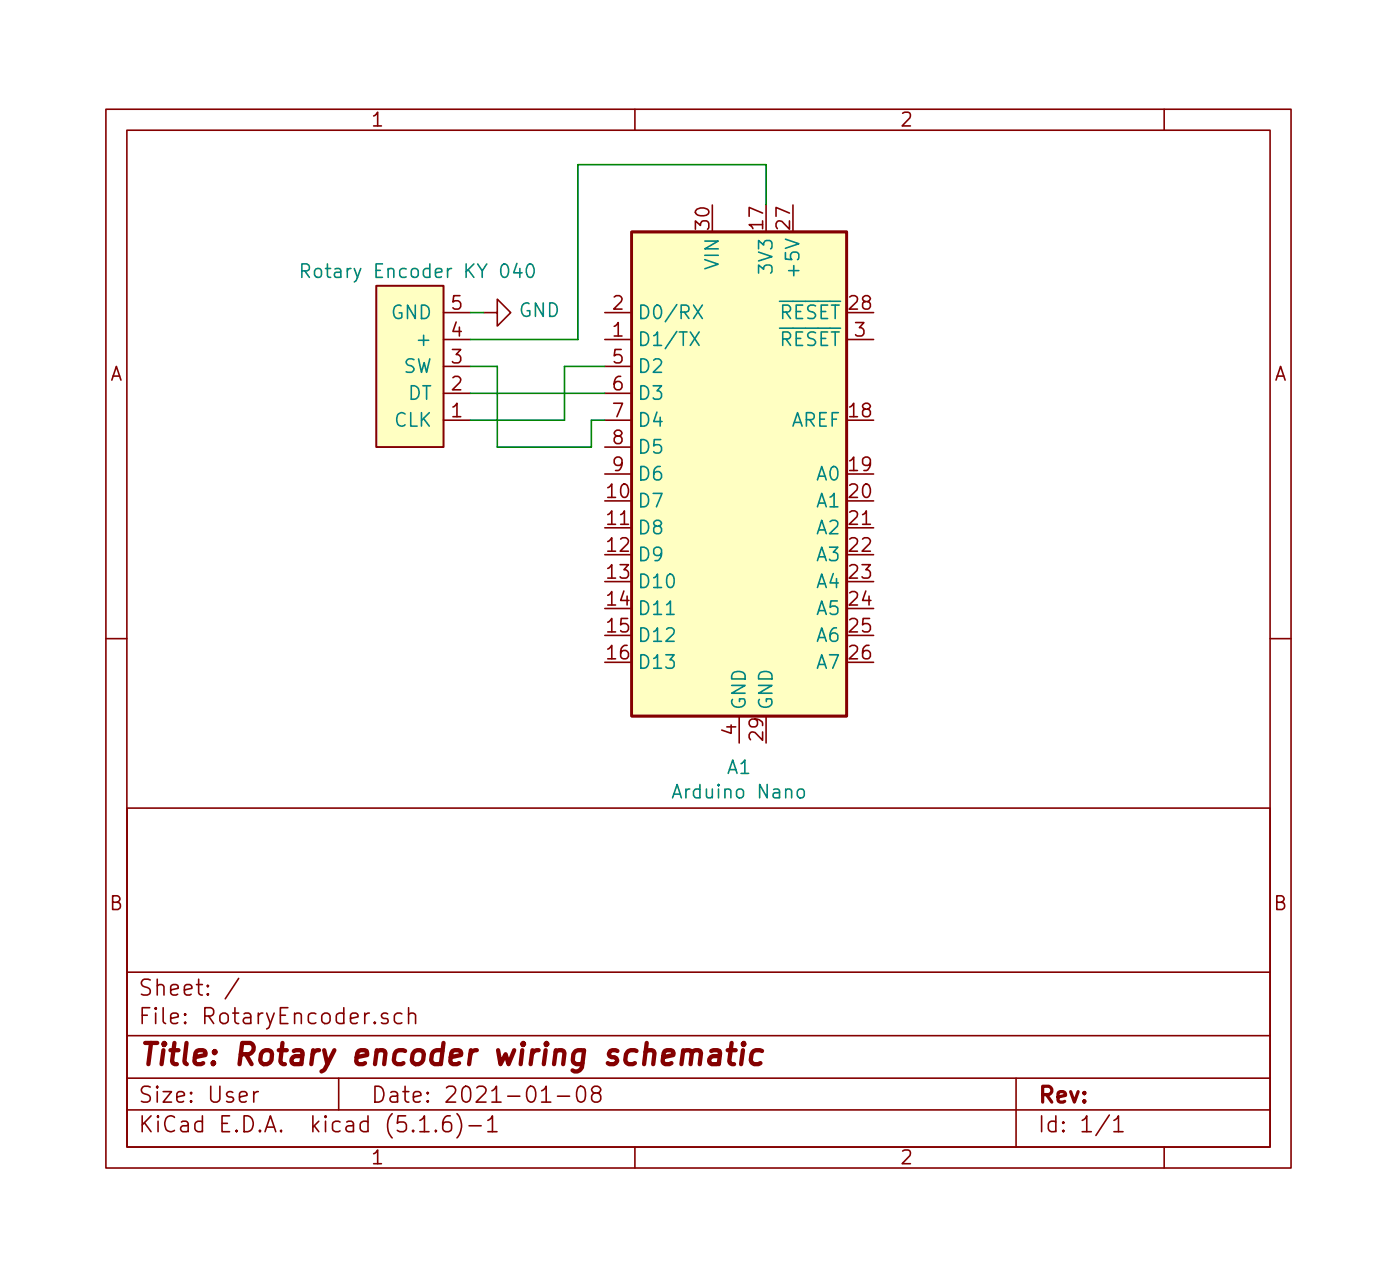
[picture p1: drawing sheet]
<svg xmlns="http://www.w3.org/2000/svg" width="132mm" height="120mm" viewBox="0 0 132 120" stroke-linecap="round" stroke-linejoin="round" font-family="sans-serif">
<g fill="none" stroke="#840000" stroke-width=".15">
<path d="M10 10.3h112v100h-112zM12 12.3h108v96h-108zM60 10.3v2M110 10.3v2M35.6 27h6.3v15.2h-6.3zM41.9 39.7h2.5M41.9 37.1h2.5M41.9 34.6h2.5M41.9 32.1h2.5M41.9 29.5h2.5M45.7 29.5h1.3v-1.3l1.3 1.3-1.3 1.3v-1.3M48.3 30.8h.1"/>
<path d="M57.1 39.7h2.6M57.1 37.1h2.6M57.1 34.6h2.6M57.1 32.1h2.6M57.1 29.5h2.6M80 32.1h2.5M57.1 42.2h2.6M57.1 44.8h2.6M10 60.3h2M12 76.3h108v32h-108zM69.8 67.6v2.6M120 60.3h2"/>
<path d="M12 97.8h108M12 91.8h108M22.6 92.4l-1.3 1.9M36.6 95.7a.37 .37 0 0 0-.6 .2 .54 .54 0 0 0 .6 .3v.4h-.1h-.5M38 95.7a.48 .48 0 0 0-.7 .1v.1v.6a.48 .48 0 0 0 .7 .1M38.6 95.8a.41 .41 0 0 1 .7 .1v.7M38.6 95.2v1.4M12 104.8h108M12 101.8h108M24 103.1v1M24.4 103.1l-.3 .1-.1 .2M32 101.8v3"/>
<path d="M39.7 106.9h.8M41.2 106.7v.1v.1l-.1-.1 .1-.1v.2M42.5 105.4a.59 .59 0 0 0-.7 .6v.6l.1 .1a.49 .49 0 0 0 .7 0 .65 .65 0 0 0-.1-.7 .51 .51 0 0 0-.6 .1l-.1 .1M43.2 105.2a1.71 1.71 0 0 1 0 2.2M44.3 106.3h1.2M46.1 105.8l.3-.2 .1-.2v1.5M46.1 106.9h.9M51.2 104.1h.8M52.7 103.5h1.1M54.6 102.7a.37 .37 0 0 1 .4-.1 .37 .37 0 0 1 .3 .2 1.26 1.26 0 0 1-.2 1.2 .34 .34 0 0 1-.5-.2 1.35 1.35 0 0 1 0-1.1zM56.2 103.2l-.3-.3 .1-.2 .2-.1a.47 .47 0 0 1 .6 .2 .35 .35 0 0 1-.3 .4h-.3a.48 .48 0 0 0-.2 .7 .48 .48 0 0 0 .8-.1l-.1-.4-.2-.2M60 108.3v2"/>
<path d="M96 101.8v6.5M104.8 105.3l-1.2 1.9M105.3 105.8l.3-.2 .1-.2v1.5M105.3 106.9h.8M110 108.3v2"/>
</g>
<path d="M65.4 99.4a.47 .47 0 0 1 .4-.2 .47 .47 0 0 1 .4 .2l-.1 1.1M67.2 99.2h.2h.6v.2l-.1 1.1M68 99.6l-.2 .1h-.4a.4 .4 0 0 0-.4 .4 .4 .4 0 0 0 .3 .4h.4l.2-.1M68.8 99.2h.7M69.1 98.5l-.2 1.7 .1 .2 .4 .1M70.2 99.2l-.2 1.3M70.3 98.5l-.1 .1 .1 .1 .1-.1-.1-.1v.2M72 99.2a.67 .67 0 0 0-1 .3l-.1 .6 .2 .3 .2 .1h.4l.2-.1" fill="none" stroke="#840000" stroke-width=".41"/>
<g fill="#ffffc2" stroke="#ffffc2" stroke-width=".09">
<path d="M35.6 27h6.3v15.2h-6.3z"/>
<path d="M59.7 21.9h20.3v45.7h-20.3z"/>
</g>
<path d="M28.5 25.6l.6-.1a.35 .35 0 0 0-.1-.6h-.5v1.3M28.8 25.6l.4 .6M48.8 24.9l-.3 .9h.8M49.1 25.4v.8M49.9 25a.29 .29 0 0 1 .3-.1 .29 .29 0 0 1 .2 .3 .64 .64 0 0 1-.4 1l-.1-.1a1 1 0 0 1 0-1.1zM65.2 31.3l.9 1.3M65.5 28.8l.9 1.3M66.1 31.3l-.9 1.3M66.4 28.8l-.9 1.3M75.5 74.6a.35 .35 0 0 1 .5 .1l-.1 .5a.35 .35 0 0 1-.6-.1v-.4z" fill="none" stroke="#008484" stroke-width=".15"/>
<path d="M59.7 21.9h20.3v45.7h-20.3z" fill="none" stroke="#840000" stroke-width=".25"/>
<path d="M72.4 19.4v-3.9h-17.8v16.6h-10.2M44.4 29.5h1.3M44.4 34.6h2.6v7.6h8.9v-2.5h1.2M44.4 37.1h12.7M57.1 34.6h-3.8v5.1h-8.9" fill="none" stroke="#008400" stroke-width=".15"/>
<text font-size="2.8" fill="#840000" x="13" y="100.6">Title: Rotary encoder wiring schematic</text>
<g font-size="2.1" fill="#840000">
<text x="13" y="94">Sheet: /</text>
<text x="13" y="96.7">File: RotaryEncoder.sch</text>
<text x="13" y="106.9">KiCad E.D.A. kicad (5.1.6)-1</text>
<text x="13" y="104.1">Size: User</text>
<text x="35" y="104.1">Date: 2021-01-08</text>
<text x="98" y="104.1">Rev:</text>
<text x="98" y="106.9">Id: 1/1</text>
</g>
<g font-size="1.8" fill="#840000">
<text x="35" y="11.9">1</text>
<text x="85" y="11.9">2</text>
<text x="67.1" y="21.6" transform="rotate(-90 67.1 21.6)">30</text>
<text x="72.1" y="21.6" transform="rotate(-90 72.1 21.6)">17</text>
<text x="74.7" y="21.6" transform="rotate(-90 74.7 21.6)">27</text>
<text x="42.7" y="29.3">5</text>
<text x="57.9" y="29.3">2</text>
<text x="80.3" y="29.3">28</text>
<text x="10.4" y="35.9">A</text>
<text x="42.7" y="34.3">3</text>
<text x="42.7" y="31.8">4</text>
<text x="57.9" y="31.8">1</text>
<text x="57.9" y="34.3">5</text>
<text x="80.8" y="31.8">3</text>
<text x="120.4" y="35.9">A</text>
<text x="42.7" y="39.4">1</text>
<text x="42.7" y="36.9">2</text>
<text x="57.9" y="36.9">6</text>
<text x="57.9" y="39.4">7</text>
<text x="57.9" y="42">8</text>
<text x="80.3" y="39.4">18</text>
<text x="57.5" y="47">10</text>
<text x="57.9" y="44.5">9</text>
<text x="80.3" y="44.5">19</text>
<text x="80.3" y="47">20</text>
<text x="57.5" y="49.6">11</text>
<text x="57.5" y="52.1">12</text>
<text x="80.3" y="49.6">21</text>
<text x="80.3" y="52.1">22</text>
<text x="57.5" y="54.7">13</text>
<text x="57.5" y="57.2">14</text>
<text x="57.5" y="59.7">15</text>
<text x="80.3" y="54.7">23</text>
<text x="80.3" y="57.2">24</text>
<text x="80.3" y="59.7">25</text>
<text x="57.5" y="62.3">16</text>
<text x="80.3" y="62.3">26</text>
<text x="69.6" y="69.4" transform="rotate(-90 69.6 69.4)">4</text>
<text x="72.1" y="69.9" transform="rotate(-90 72.1 69.9)">29</text>
<text x="10.4" y="85.9">B</text>
<text x="120.4" y="85.9">B</text>
<text x="35" y="109.9">1</text>
<text x="85" y="109.9">2</text>
</g>
<g font-size="1.8" fill="#008484">
<text x="29.7" y="26.3">Rotary Encoder KY 040</text>
<text x="49" y="29.9">GND</text>
<text x="67.9" y="25.4" transform="rotate(-90 67.9 25.4)">VIN</text>
<text x="73" y="25.6" transform="rotate(-90 73 25.6)">3V3</text>
<text x="75.6" y="25.6" transform="rotate(-90 75.6 25.6)">+5V</text>
<text x="37" y="30.2">GND</text>
<text x="38" y="35.2">SW</text>
<text x="39.9" y="32.7">+</text>
<text x="60.2" y="32.7">D1/TX</text>
<text x="60.2" y="30.2">D0/RX</text>
<text x="60.2" y="35.2">D2</text>
<text x="73.6" y="30.2">RESET</text>
<text x="73.6" y="32.7">RESET</text>
<text x="37.3" y="40.3">CLK</text>
<text x="38.5" y="37.8">DT</text>
<text x="60.2" y="37.8">D3</text>
<text x="60.2" y="40.3">D4</text>
<text x="74.7" y="40.3">AREF</text>
<text x="60.2" y="47.9">D7</text>
<text x="60.2" y="42.9">D5</text>
<text x="60.2" y="45.4">D6</text>
<text x="77.2" y="45.4">A0</text>
<text x="77.2" y="47.9">A1</text>
<text x="60.2" y="50.5">D8</text>
<text x="60.2" y="53">D9</text>
<text x="77.2" y="50.5">A2</text>
<text x="77.2" y="53">A3</text>
<text x="60.2" y="55.6">D10</text>
<text x="60.2" y="58.1">D11</text>
<text x="77.2" y="55.6">A4</text>
<text x="77.2" y="58.1">A5</text>
<text x="60.2" y="60.6">D12</text>
<text x="60.2" y="63.2">D13</text>
<text x="77.2" y="60.6">A6</text>
<text x="77.2" y="63.2">A7</text>
<text x="70.5" y="67.1" transform="rotate(-90 70.5 67.1)">GND</text>
<text x="73" y="67.1" transform="rotate(-90 73 67.1)">GND</text>
<text x="64" y="75.4">Arduino Nano</text>
<text x="68.7" y="73.1">A1</text>
</g>
</svg>
